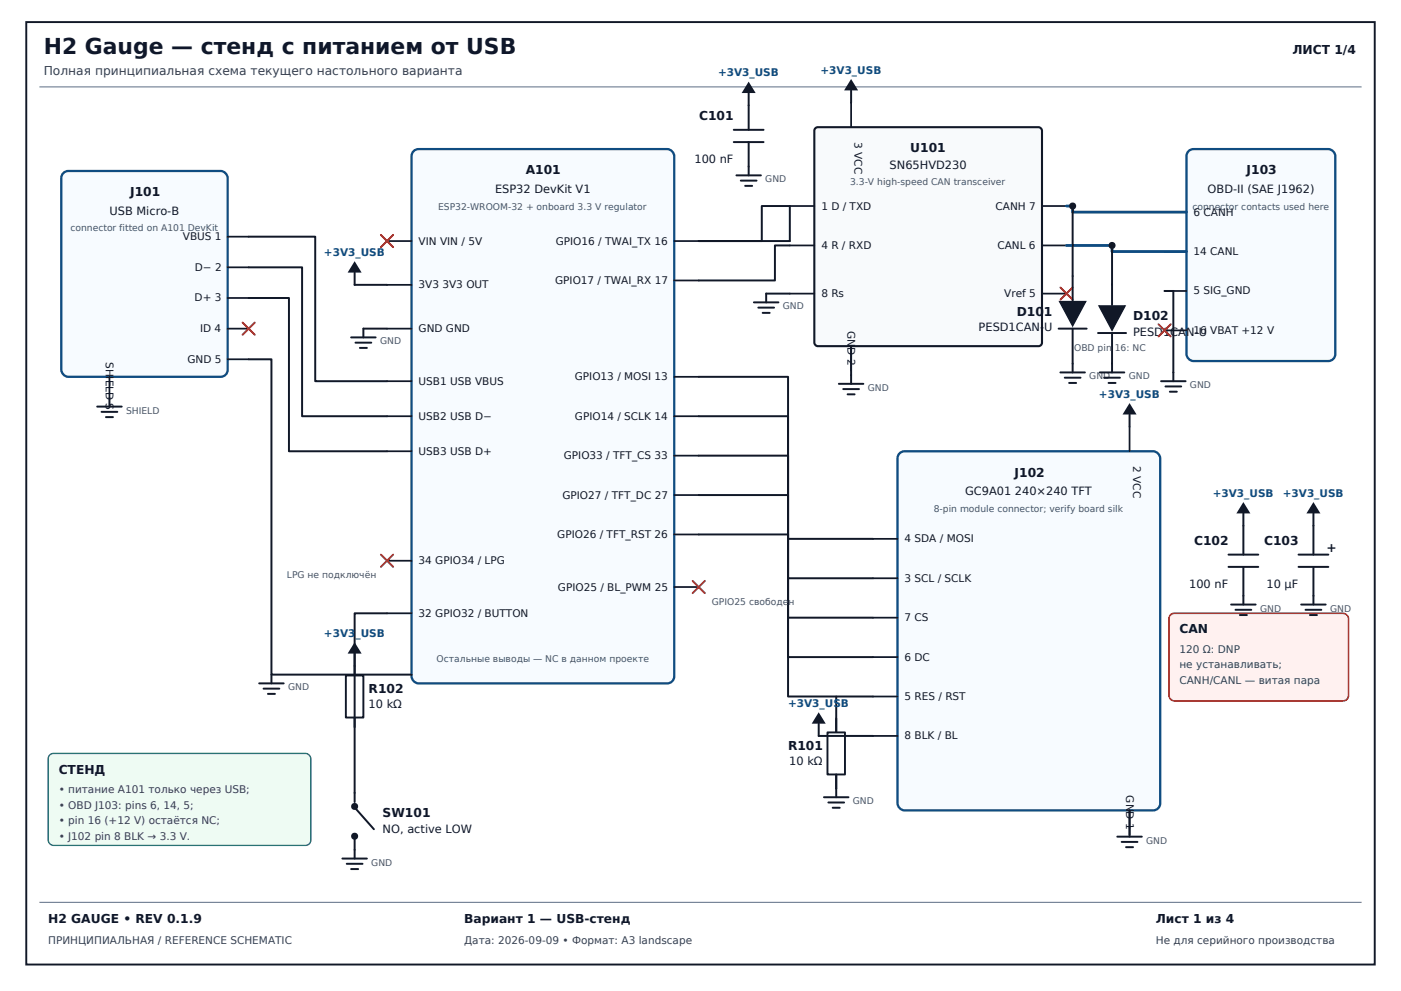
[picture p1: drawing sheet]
<svg xmlns="http://www.w3.org/2000/svg" width="420mm" height="297mm" viewBox="0 0 420 297" stroke-linecap="round" stroke-linejoin="round" font-family="sans-serif">
<path d="M7.9 6.6h404.2v282.5h-404.2z" fill="none" stroke="#111827" stroke-width=".58"/>
<path d="M11.8 26h396.4" fill="none" stroke="#64748b" stroke-width=".31"/>
<path d="M19 51.9l1.5-.7h45.7a2.26 2.26 0 0 1 2.1 2.1v57.5a2.1 2.1 0 0 1-2.1 2.1h-45.7a2.26 2.26 0 0 1-2.1-2.1v-57.5z" fill="#f7fbff" stroke="#0f4c81" stroke-width=".68" stroke-linecap="butt"/>
<path d="M68.3 70.9h6.3M68.3 80.1h6.3M68.3 89.3h6.3M68.3 98.5h6.3M32.8 112.9v6.3M68.3 107.7h6.3" fill="none" stroke="#111827" stroke-width=".53"/>
<path d="M124 45.3l1.5-.6h74.5a2.26 2.26 0 0 1 2.1 2.1v155.9a2.1 2.1 0 0 1-2.1 2.1h-74.5a2.26 2.26 0 0 1-2.1-2.1v-155.9z" fill="#f7fbff" stroke="#0f4c81" stroke-width=".68" stroke-linecap="butt"/>
<g fill="none" stroke="#111827" stroke-width=".53">
<path d="M116 72.2h7.4M202.1 72.2h7.4M116 85.4h7.4M116 98.5h7.4M202.1 84.1h7.4M116 114.2h7.4M202.1 112.9h7.4M116 124.7h7.4M116 135.2h7.4M202.1 124.7h7.4M202.1 136.6h7.4M202.1 148.4h7.4"/>
<path d="M116 168.1h7.4M202.1 160.2h7.4M202.1 175.9h7.4M116 183.8h7.4"/>
</g>
<path d="M244.3 38.5l.9-.4h66.1l.6 .3 .5 .8v63.5l-.2 .6-.9 .4h-66.1l-.6-.2-.5-.8v-63.5z" fill="#f8fafc" stroke="#111827" stroke-width=".63" stroke-linecap="butt"/>
<path d="M255.2 30.8v7.3M236.8 61.7h7.3M236.8 73.6h7.3M312.4 61.7h7.3M312.4 73.6h7.3M236.8 88h7.3M312.4 88h7.3M255.2 103.7v7.4" fill="none" stroke="#111827" stroke-width=".53"/>
<path d="M269.7 135.9l1.5-.7h74.5a2.26 2.26 0 0 1 2.1 2.1v103.5a2.1 2.1 0 0 1-2.1 2.1h-74.5a2.26 2.26 0 0 1-2.1-2.1v-103.5z" fill="#f7fbff" stroke="#0f4c81" stroke-width=".68" stroke-linecap="butt"/>
<path d="M338.6 127.9v7.3M261.7 161.5h7.4M261.7 173.3h7.4M261.7 185.1h7.4M261.7 196.9h7.4M261.7 208.7h7.4M261.7 220.6h7.4M338.6 242.9v7.3" fill="none" stroke="#111827" stroke-width=".53"/>
<path d="M356.3 45.3l1.5-.6h40.4a2.26 2.26 0 0 1 2.1 2.1v59.3a2.1 2.1 0 0 1-2.1 2.1h-40.4a2.26 2.26 0 0 1-2.1-2.1v-59.3z" fill="#f7fbff" stroke="#0f4c81" stroke-width=".68" stroke-linecap="butt"/>
<path d="M349.1 63.6h6.6M349.1 75.4h6.6M349.1 87.2h6.6M349.1 99h6.6" fill="none" stroke="#111827" stroke-width=".53"/>
<g fill="none" stroke="#111827" stroke-width=".59">
<path d="M74.6 70.9h19.9v43.3h21.5M74.6 80.1h16v44.6h25.4M74.6 89.3h12v45.9h29.4M106.3 81.7v3.7M32.8 119.2v2.7M74.6 107.7h6.8v94.5h42M29.1 121.9h7.4M30.5 123.4h4.7M31.8 125h2.1M77.7 204.8h7.3M79 206.4h4.7M80.3 208h2.1"/>
<path d="M81.4 202.2v2.6"/>
</g>
<path d="M114.2 70.4l3.7 3.7zM114.2 74.1l3.7-3.7zM72.7 96.7l3.7 3.6zM72.7 100.3l3.7-3.6z" fill="#000" stroke="#b42318" stroke-width=".58"/>
<path d="M106.3 78.3l2.1 3.4h-4.2z" fill="#111827"/>
<path d="M255.2 27.1v3.7M209.5 72.2h18.9v-10.5h8.4v10.5zM236.8 73.6h-4.5v10.5h-22.8M106.3 85.4h9.7M116 98.5h-7.1v2.6M105.3 101.1h7.3M106.6 102.7h4.7M107.9 104.3h2.1" fill="none" stroke="#111827" stroke-width=".59"/>
<path d="M255.2 23.7l2 3.4h-4.1z" fill="#111827"/>
<path d="M220 38.9h8.9M224.4 27.9v11M220 42.6h8.9M224.4 42.6v7.3M226 90.6h7.4M227.3 92.2h4.8M228.6 93.8h2.1M236.8 88h-7.1v2.6M251.5 115h7.3M252.8 116.6h4.7M254.1 118.2h2.1M255.2 103.7v11.3" fill="none" stroke="#111827" stroke-width=".59"/>
<path d="M317.9 86.2l3.7 3.6zM321.6 86.2l-3.7 3.6z" fill="#000" stroke="#b42318" stroke-width=".58"/>
<path d="M224.4 24.5l2.1 3.4h-4.2z" fill="#111827"/>
<path d="M220.8 52.6h7.3M222.1 54.1h4.7M223.4 55.7h2.1M224.4 49.9v2.7" fill="none" stroke="#111827" stroke-width=".59"/>
<path d="M319.7 61.7h1.9v1.9h34.1" fill="none" stroke="#0f4c81" stroke-width=".84"/>
<circle cx="321.6" cy="61.7" r="1.06" fill="#111827"/>
<path d="M319.7 73.6h13.7v1.8h22.3" fill="none" stroke="#0f4c81" stroke-width=".84"/>
<circle cx="333.4" cy="73.6" r="1.06" fill="#111827"/>
<g fill="none" stroke="#111827" stroke-width=".59">
<path d="M321.6 61.7v28.4M333.4 73.6v17.8M317.4 98.5h8.4M321.6 98.5v13.1M329.2 99.8h8.4M333.4 99.8v11.8M349.1 87.2h2.6v27M317.9 111.6h7.3M319.2 113.2h4.7M320.5 114.8h2.1M329.7 111.6h7.4M331 113.2h4.7"/>
<path d="M332.3 114.8h2.1M348.1 114.2h7.3M349.4 115.8h4.7M350.7 117.4h2.1"/>
</g>
<g fill="#111827" stroke="#111827" stroke-width=".37">
<path d="M317.6 90.4h7.9l-3.9 7.3z"/>
<path d="M329.4 91.7h7.9l-3.9 7.3z"/>
</g>
<path d="M347.3 97.2l3.7 3.7zM351 97.2l-3.7 3.7z" fill="#000" stroke="#b42318" stroke-width=".58"/>
<path d="M351.1 184.1l.9-.3h50.7a1.68 1.68 0 0 1 1.6 1.6v23.1a1.58 1.58 0 0 1-1.6 1.6h-50.7a1.68 1.68 0 0 1-1.6-1.6v-23.1l.1-.5z" fill="#fff1f0" stroke="#b42318" stroke-width=".47"/>
<path d="M209.5 112.9h26.7v48.6h25.5M209.5 124.7h26.7v48.6h25.5M209.5 136.6h26.7v48.5h25.5M209.5 148.4h26.7v48.5h25.5M209.5 160.2h26.7v48.5h25.5M250.7 208.7v27.6" fill="none" stroke="#111827" stroke-width=".59"/>
<path d="M248.1 219.5h5.2v12.6h-5.2z" fill="#fff" stroke="#111827" stroke-width=".58"/>
<path d="M338.6 124.2v3.7M247 238.9h7.4M250.7 232.1v6.8M248.3 240.5h4.8M249.6 242.1h2.1" fill="none" stroke="#111827" stroke-width=".59"/>
<path d="M338.6 120.8l2.1 3.4h-4.2z" fill="#111827"/>
<path d="M245.4 216.9v3.7h16.3M335 250.7h7.3M336.3 252.3h4.7M337.6 253.9h2.1M338.6 242.9v7.8" fill="none" stroke="#111827" stroke-width=".59"/>
<path d="M245.4 213.5l2.1 3.4h-4.2z" fill="#111827"/>
<path d="M372.7 153.9v12.3M368.3 166.2h8.9M368.3 169.9h8.9M372.7 169.9v8.7" fill="none" stroke="#111827" stroke-width=".59"/>
<path d="M372.7 150.5l2.1 3.4h-4.2z" fill="#111827"/>
<path d="M393.7 153.9v12.3M372.7 178.6v2.6M389.3 166.2h8.9M389.3 169.9h8.9M393.7 169.9v8.7M369.1 181.2h7.3M370.4 182.8h4.7M371.7 184.3h2.1" fill="none" stroke="#111827" stroke-width=".59"/>
<path d="M393.7 150.5l2.1 3.4h-4.2z" fill="#111827"/>
<path d="M393.7 178.6v2.6M116 183.8h-9.7v53.8M390.1 181.2h7.3M391.4 182.8h4.7M392.7 184.3h2.1M106.3 202.4v15.5" fill="none" stroke="#111827" stroke-width=".59"/>
<path d="M207.6 174.1l3.7 3.7zM211.3 174.1l-3.7 3.7z" fill="#000" stroke="#b42318" stroke-width=".58"/>
<path d="M103.7 202.4h5.2v12.6h-5.2z" fill="#fff" stroke="#111827" stroke-width=".58"/>
<path d="M106.3 195.9v19.1" fill="none" stroke="#111827" stroke-width=".59"/>
<path d="M106.3 192.5l2.1 3.4h-4.2z" fill="#111827"/>
<path d="M106.3 237.6v2.8" fill="none" stroke="#111827" stroke-width=".59"/>
<g fill="#111827">
<circle cx="106.3" cy="241.7" r="1.06"/>
<circle cx="106.3" cy="250.6" r="1.06"/>
</g>
<path d="M102.6 257.3h7.4M103.9 258.9h4.8M106 241.7l6.1 6.8M106.3 250.6v6.7M105.3 260.5h2.1" fill="none" stroke="#111827" stroke-width=".59"/>
<path d="M114.2 166.2l3.7 3.7zM114.2 169.9l3.7-3.7z" fill="#000" stroke="#b42318" stroke-width=".58"/>
<path d="M15.1 226.1l.9-.3h75.6a1.68 1.68 0 0 1 1.6 1.6v24.4a1.58 1.58 0 0 1-1.6 1.6h-75.6a1.68 1.68 0 0 1-1.6-1.6v-24.4l.1-.5z" fill="#eefbf3" stroke="#16794c" stroke-width=".39"/>
<path d="M11.8 270.4h396.4" fill="none" stroke="#64748b" stroke-width=".31"/>
<text font-size="6.6" fill="#0f172a" x="13.1" y="16.1">H2 Gauge — стенд с питанием от USB</text>
<g font-size="3.7" fill="#0f172a">
<text x="387.5" y="16.1">ЛИСТ 1/4</text>
<text x="209.6" y="36">C101</text>
<text x="272.9" y="45.5">U101</text>
<text x="157.6" y="52.3">A101</text>
<text x="373.7" y="52.3">J103</text>
<text x="39" y="58.9">J101</text>
<text x="304.8" y="94.6">D101</text>
<text x="339.7" y="95.9">D102</text>
<text x="304.2" y="142.9">J102</text>
<text x="358" y="163.3">C102</text>
<text x="378.9" y="163.3">C103</text>
<text x="397.7" y="165.4">+</text>
<text x="353.6" y="189.8">CAN</text>
<text x="110.5" y="207.7">R102</text>
<text x="236.2" y="224.8">R101</text>
<text x="17.6" y="231.8">СТЕНД</text>
<text x="114.7" y="244.8">SW101</text>
<text x="14.4" y="276.7">H2 GAUGE • REV 0.1.9</text>
<text x="139.1" y="276.7">Вариант 1 — USB-стенд</text>
<text x="346.5" y="276.7">Лист 1 из 4</text>
</g>
<text font-size="3.7" fill="#334155" x="13.1" y="22.4">Полная принципиальная схема текущего настольного варианта</text>
<g font-size="3.4" fill="#0f172a">
<text x="208.2" y="48.9">100 nF</text>
<text x="266.7" y="50.7">SN65HVD230</text>
<text x="148.4" y="57.8">ESP32 DevKit V1</text>
<text x="362" y="57.8">OBD-II (SAE J1962)</text>
<text x="32.8" y="64.4">USB Micro-B</text>
<text x="293.4" y="99.3">PESD1CAN-U</text>
<text x="339.7" y="100.6">PESD1CAN-U</text>
<text x="289.3" y="148.4">GC9A01 240×240 TFT</text>
<text x="356.5" y="176.2">100 nF</text>
<text x="379.7" y="176.2">10 µF</text>
<text x="110.5" y="212.2">10 kΩ</text>
<text x="236.6" y="229.2">10 kΩ</text>
<text x="114.7" y="249.6">NO, active LOW</text>
</g>
<g font-size="3.2" fill="#0f4c81">
<text x="215.2" y="22.9">+3V3_USB</text>
<text x="246" y="22.1">+3V3_USB</text>
<text x="97.1" y="76.7">+3V3_USB</text>
<text x="329.4" y="119.2">+3V3_USB</text>
<text x="363.6" y="148.9">+3V3_USB</text>
<text x="384.6" y="148.9">+3V3_USB</text>
<text x="97.1" y="190.9">+3V3_USB</text>
<text x="236.2" y="211.9">+3V3_USB</text>
</g>
<g font-size="3.2" fill="#111827">
<text x="256.2" y="42.6" transform="rotate(90 256.2 42.6)">3 VCC</text>
<text x="246.2" y="62.8">1 D / TXD</text>
<text x="298.5" y="62.8">CANH 7</text>
<text x="357.8" y="64.6">6 CANH</text>
<text x="54.8" y="72">VBUS 1</text>
<text x="125.5" y="73.3">VIN VIN / 5V</text>
<text x="166.6" y="73.3">GPIO16 / TWAI_TX 16</text>
<text x="246.2" y="74.6">4 R / RXD</text>
<text x="299" y="74.6">CANL 6</text>
<text x="357.8" y="76.4">14 CANL</text>
<text x="58.4" y="81.2">D− 2</text>
<text x="125.5" y="86.4">3V3 3V3 OUT</text>
<text x="166.4" y="85.1">GPIO17 / TWAI_RX 17</text>
<text x="246.2" y="89">8 Rs</text>
<text x="301" y="89">Vref 5</text>
<text x="357.8" y="88.3">5 SIG_GND</text>
<text x="58.3" y="90.4">D+ 3</text>
<text x="60" y="99.5">ID 4</text>
<text x="125.5" y="99.5">GND GND</text>
<text x="254.1" y="99.3" transform="rotate(90 254.1 99.3)">GND 2</text>
<text x="357.8" y="100.1">16 VBAT +12 V</text>
<text x="31.8" y="108.5" transform="rotate(90 31.8 108.5)">SHIELD S</text>
<text x="56.2" y="108.7">GND 5</text>
<text x="172.3" y="114">GPIO13 / MOSI 13</text>
<text x="125.5" y="115.3">USB1 USB VBUS</text>
<text x="125.5" y="125.8">USB2 USB D−</text>
<text x="172.4" y="125.8">GPIO14 / SCLK 14</text>
<text x="125.5" y="136.3">USB3 USB D+</text>
<text x="169" y="137.6">GPIO33 / TFT_CS 33</text>
<text x="339.7" y="139.7" transform="rotate(90 339.7 139.7)">2 VCC</text>
<text x="168.6" y="149.4">GPIO27 / TFT_DC 27</text>
<text x="167" y="161.2">GPIO26 / TFT_RST 26</text>
<text x="271.2" y="162.5">4 SDA / MOSI</text>
<text x="125.5" y="169.1">34 GPIO34 / LPG</text>
<text x="167.2" y="177">GPIO25 / BL_PWM 25</text>
<text x="271.2" y="174.4">3 SCL / SCLK</text>
<text x="125.5" y="184.9">32 GPIO32 / BUTTON</text>
<text x="271.2" y="186.2">7 CS</text>
<text x="271.2" y="198">6 DC</text>
<text x="271.2" y="209.8">5 RES / RST</text>
<text x="271.2" y="221.6">8 BLK / BL</text>
<text x="337.6" y="238.4" transform="rotate(90 337.6 238.4)">GND 1</text>
</g>
<g font-size="3.2" fill="#334155">
<text x="353.6" y="195.6">120 Ω: DNP</text>
<text x="353.6" y="200.3">не устанавливать;</text>
<text x="353.6" y="205.1">CANH/CANL — витая пара</text>
<text x="17.6" y="237.6">• питание A101 только через USB;</text>
<text x="17.6" y="242.3">• OBD J103: pins 6, 14, 5;</text>
<text x="17.6" y="247.1">• pin 16 (+12 V) остаётся NC;</text>
<text x="17.6" y="251.8">• J102 pin 8 BLK → 3.3 V.</text>
<text x="14.4" y="282.8">ПРИНЦИПИАЛЬНАЯ / REFERENCE SCHEMATIC</text>
<text x="139.1" y="282.8">Дата: 2026-09-09 • Формат: A3 landscape</text>
<text x="346.5" y="282.8">Не для серийного производства</text>
</g>
<g font-size="2.8" fill="#475569">
<text x="229.4" y="54.7">GND</text>
<text x="254.8" y="55.4">3.3-V high-speed CAN transceiver</text>
<text x="131.3" y="62.8">ESP32-WROOM-32 + onboard 3.3 V regulator</text>
<text x="357.5" y="62.8">connector contacts used here</text>
<text x="21.1" y="69.4">connector fitted on A101 DevKit</text>
<text x="234.7" y="92.7">GND</text>
<text x="113.9" y="103.2">GND</text>
<text x="322" y="105.1">OBD pin 16: NC</text>
<text x="326.5" y="113.7">GND</text>
<text x="338.4" y="113.7">GND</text>
<text x="260.1" y="117.1">GND</text>
<text x="356.7" y="116.3">GND</text>
<text x="37.8" y="124">SHIELD</text>
<text x="279.9" y="153.4">8-pin module connector; verify board silk</text>
<text x="86" y="173.3">LPG не подключён</text>
<text x="213.4" y="181.4">GPIO25 свободен</text>
<text x="377.7" y="183.3">GND</text>
<text x="398.7" y="183.3">GND</text>
<text x="130.9" y="198.5">Остальные выводы — NC в данном проекте</text>
<text x="86.4" y="206.9">GND</text>
<text x="255.7" y="241">GND</text>
<text x="343.6" y="252.8">GND</text>
<text x="111.3" y="259.4">GND</text>
</g>
</svg>
